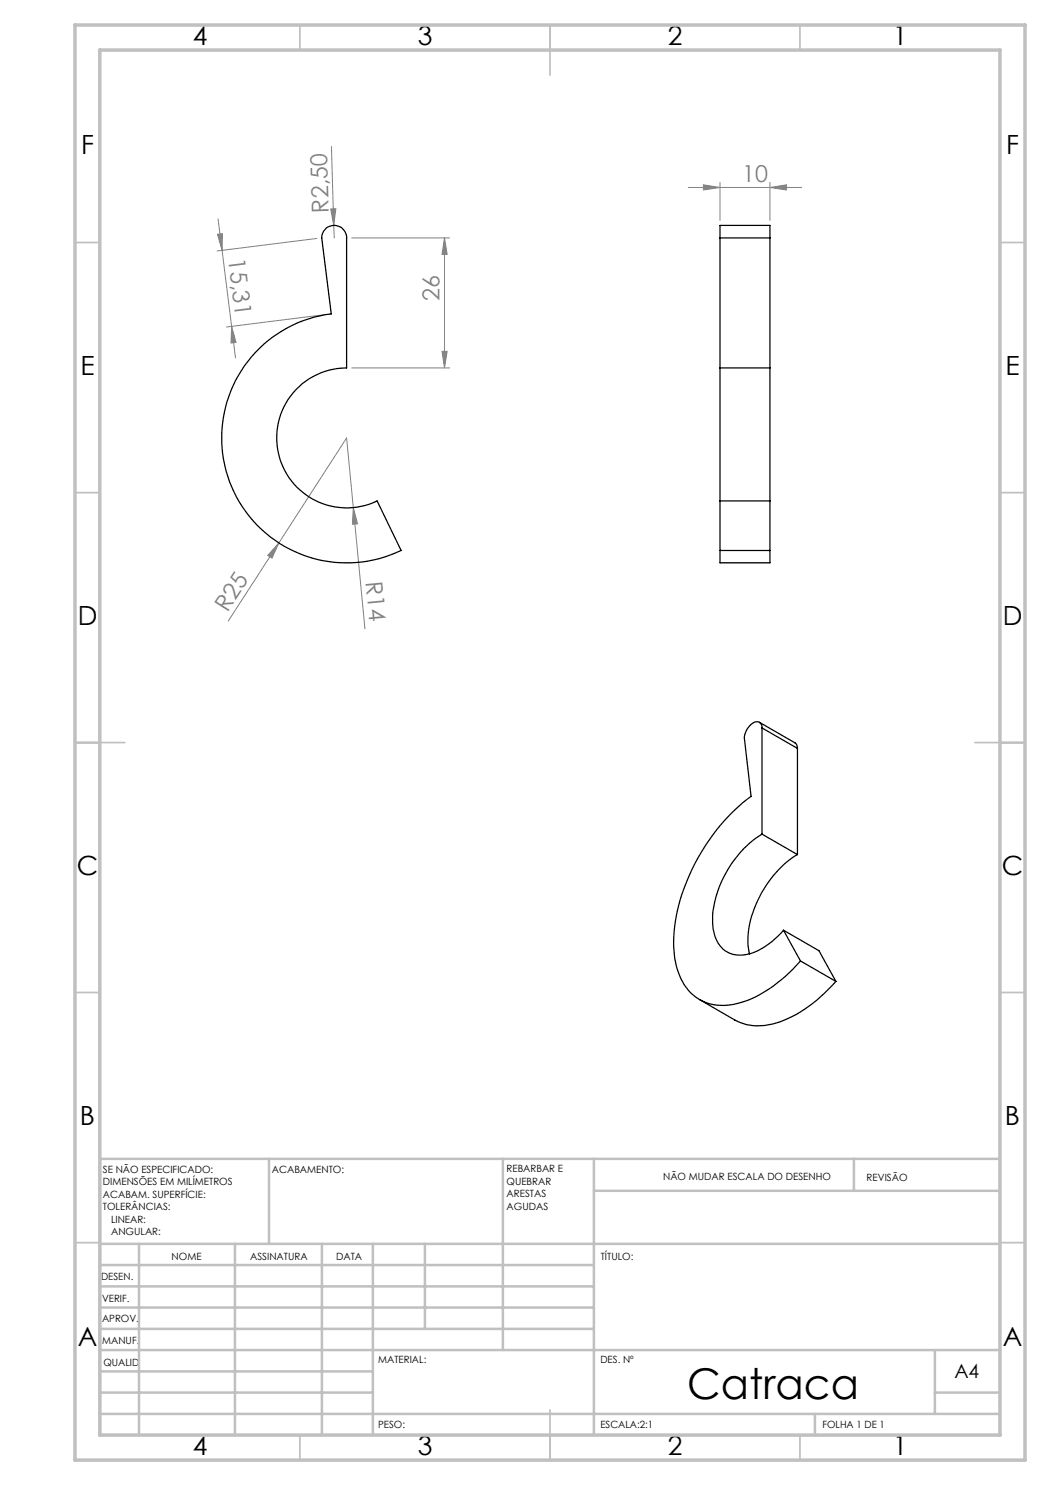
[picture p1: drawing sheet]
<svg xmlns="http://www.w3.org/2000/svg" width="210mm" height="297mm" viewBox="0 0 210 297" stroke-linecap="round" stroke-linejoin="round" font-family="sans-serif">
<g fill="none" stroke="#808080" stroke-width=".2">
<path d="M66.3 29.3l.4 15.8M137.7 37.5h22.6M140.7 37l3.3 .5-3.3 .5zM144 36.5v7.6M154 37.5l3.3-.5v1zM154 36.5v7.6M43.5 46.8l1-.1-.1 3.4zM43.6 43.8l.8 6.3M44.4 50.1l1.9 15.2M63.4 47.7l-20 2.5M66.1 41.8h1.1l-.5 3.3zM66.7 45.1l.2 2.5"/>
<path d="M70.3 47.6h19.6M88.9 47.6v26M88.9 47.6l.5 3.3h-1zM46.3 65.3l.9 3.2-1 .1zM46.3 65.3l.8 6.3M65.2 62.9l-19.9 2.5M70.3 73.6h19.6M88.4 70.3h1l-.5 3.3zM55.8 108.6l-1.4 3-.8-.5zM70.7 101.5l.8 3.3h-1zM45.6 124.2l23.7-36.6 3.7 38.2"/>
</g>
<g fill="none" stroke="#c0c0c0" stroke-width=".35">
<path d="M60 5v5M110 5v10M160 5v5M15 48.5h5M200 48.5h5M15 98.5h5M200 98.5h5M15 148.5h10M195 148.5h10M15 198.5h5M200 198.5h5M15 248.5h5"/>
<path d="M200 248.5h5M60 287v5M110 282v10M160 287v5"/>
</g>
<g fill="none" stroke="#c0c0c0" stroke-width=".5">
<path d="M53.8 231.8v17M100.6 231.8v38.2M118.8 231.8v55.2M118.8 238.2h81.2M170.8 231.8v6.4M200 231.8h-180v55.2M20 248.8h180M20 257.3h98.8M20 253h98.8M27.8 248.8v38.2M47 248.8v38.2M64.4 248.8v38.2"/>
<path d="M74.6 248.8v38.2M85 248.8v17M20 265.8h98.8M20 261.5h98.8M20 278.5h54.6M20 274.3h54.6M20 270h180M187 278.5h13M187 270v12.8M20 282.8h180M163 282.8v4.2"/>
</g>
<path d="M15 5h190v287h-190zM20 10h180v277h-180z" fill="none" stroke="#c0c0c0" stroke-width=".7"/>
<g fill="#808080">
<path d="M55.8 108.6l-1.4 3-.8-.5z"/>
<path d="M66.1 41.8h1.1l-.5 3.3z"/>
<path d="M70.7 101.5l.8 3.3h-1z"/>
<path d="M154 37.5l3.3-.5v1zM140.7 37l3.3 .5-3.3 .5z"/>
<path d="M88.9 47.6l.5 3.3h-1zM88.4 70.3h1l-.5 3.3z"/>
<path d="M43.5 46.8l1-.1-.1 3.4zM46.3 65.3l.9 3.2-1 .1z"/>
</g>
<g fill="none" stroke="#000" stroke-width=".25">
<path d="M65.3 45.6a2.51 2.51 0 0 1 2.6-.3 2.51 2.51 0 0 1 1.4 2.3v26a14 14 0 0 0-13.6 17.1 14 14 0 0 0 19.7 9.5l4.8 9.9a25 25 0 0 1-34.8-15.4 25 25 0 0 1 20.9-31.9l-2-15.2 .3-1.1zM144 47.6v-2.5h10v2.5M144 47.6v26M144 47.6h10M154 47.6v26M144 73.6v26.6M144 73.6h10M154 73.6v26.6M144 110.1v2.5h10v-2.5M144 110.1h10M144 100.2v9.9M144 100.2h10"/>
<path d="M154 100.2v9.9M151.9 144.5l7.1 4.1 .3 .3 .2 .8M152.4 145.6a1.1 1.1 0 0 0-.6-1.2 1.1 1.1 0 0 0-1.3 .3 3.8 3.8 0 0 0-1.6 2.9l1.3 11.7a39.8 39.8 0 0 0-15.4 28 15.2 15.2 0 0 0 2.9 10.8 9.5 9.5 0 0 0 10.4 2.4 26.1 26.1 0 0 0 12-8.3M152.4 145.6v21.2M152.4 145.6l7.1 4.1M159.5 149.7v21.2M152.4 166.8a21.8 21.8 0 0 0-9.9 16.9 7.1 7.1 0 0 0 2.9 6.7 6.9 6.9 0 0 0 7.2-.8l1.8-1.3 2.3-2.2M152.4 166.8l7.1 4.1M159.5 170.9a21.5 21.5 0 0 0-9.9 18.3l.3 1.6M156.7 186.1l3.4 6.1M156.7 186.1l7.1 4 3.4 6.2M160.1 192.2l7.1 4.1"/>
<path d="M167.2 196.3a26.3 26.3 0 0 1-12.8 8.5 10.1 10.1 0 0 1-7.4-.8l-7.1-4.1"/>
</g>
<text font-size="8.5" x="137.4" y="279.7">Catraca</text>
<g font-size="5.3">
<text x="38.5" y="9">4</text>
<text x="83.5" y="9">3</text>
<text x="133.6" y="9">2</text>
<text x="178.6" y="9">1</text>
<text x="16.2" y="30.8">F</text>
<text x="201.2" y="30.8">F</text>
<text x="16.1" y="75">E</text>
<text x="201.1" y="75">E</text>
<text x="15.5" y="125">D</text>
<text x="200.5" y="125">D</text>
<text x="15.4" y="175">C</text>
<text x="200.4" y="175">C</text>
<text x="16" y="225">B</text>
<text x="201" y="225">B</text>
<text x="15.5" y="269.3">A</text>
<text x="200.5" y="269.3">A</text>
<text x="38.5" y="291">4</text>
<text x="83.5" y="291">3</text>
<text x="133.6" y="291">2</text>
<text x="178.6" y="291">1</text>
</g>
<g font-size="4.7" fill="#808080">
<text x="148.5" y="36.5">10</text>
<text x="65.8" y="42.5" transform="rotate(-92 65.8 42.5)">R2,50</text>
<text x="45.7" y="51.8" transform="rotate(83 45.7 51.8)">15,31</text>
<text x="87.9" y="60.1" transform="rotate(-90 87.9 60.1)">26</text>
<text x="73.1" y="116.4" transform="rotate(85 73.1 116.4)">R14</text>
<text x="45.5" y="122.6" transform="rotate(-57 45.5 122.6)">R25</text>
</g>
<text font-size="3.9" x="190.9" y="275.5">A4</text>
<g font-size="2">
<text x="20.6" y="234.6">SE NÃO ESPECIFICADO:</text>
<text x="20.6" y="237.1">DIMENSÕES EM MILÍMETROS</text>
<text x="20.6" y="239.6">ACABAM. SUPERFÍCIE:</text>
<text x="54.4" y="234.6">ACABAMENTO:</text>
<text x="101.3" y="234.5">REBARBAR E</text>
<text x="101.3" y="237">QUEBRAR</text>
<text x="101.3" y="239.5">ARESTAS</text>
<text x="132.6" y="236">NÃO MUDAR ESCALA DO DESENHO</text>
<text x="173.3" y="236.2">REVISÃO</text>
<text x="20.6" y="242.1">TOLERÂNCIAS:</text>
<text x="22.2" y="244.6">LINEAR:</text>
<text x="101.3" y="242">AGUDAS</text>
<text x="22.2" y="247.1">ANGULAR:</text>
<text x="34.3" y="252">NOME</text>
<text x="50" y="251.9">ASSINATURA</text>
<text x="67.2" y="251.9">DATA</text>
<text x="120.2" y="251.9">TÍTULO:</text>
<text x="20.2" y="256.1">DESEN.</text>
<text x="20.4" y="260.3">VERIF.</text>
<text x="20.4" y="264.4">APROV.</text>
<text x="20.5" y="268.8">MANUF.</text>
<text x="20.7" y="273.1">QUALID</text>
<text x="75.7" y="272.5">MATERIAL:</text>
<text x="120.1" y="272.5">DES. Nº</text>
<text x="75.6" y="285.5">PESO:</text>
<text x="120.1" y="285.6">ESCALA:2:1</text>
<text x="164.5" y="285.6">FOLHA 1 DE 1</text>
</g>
</svg>
